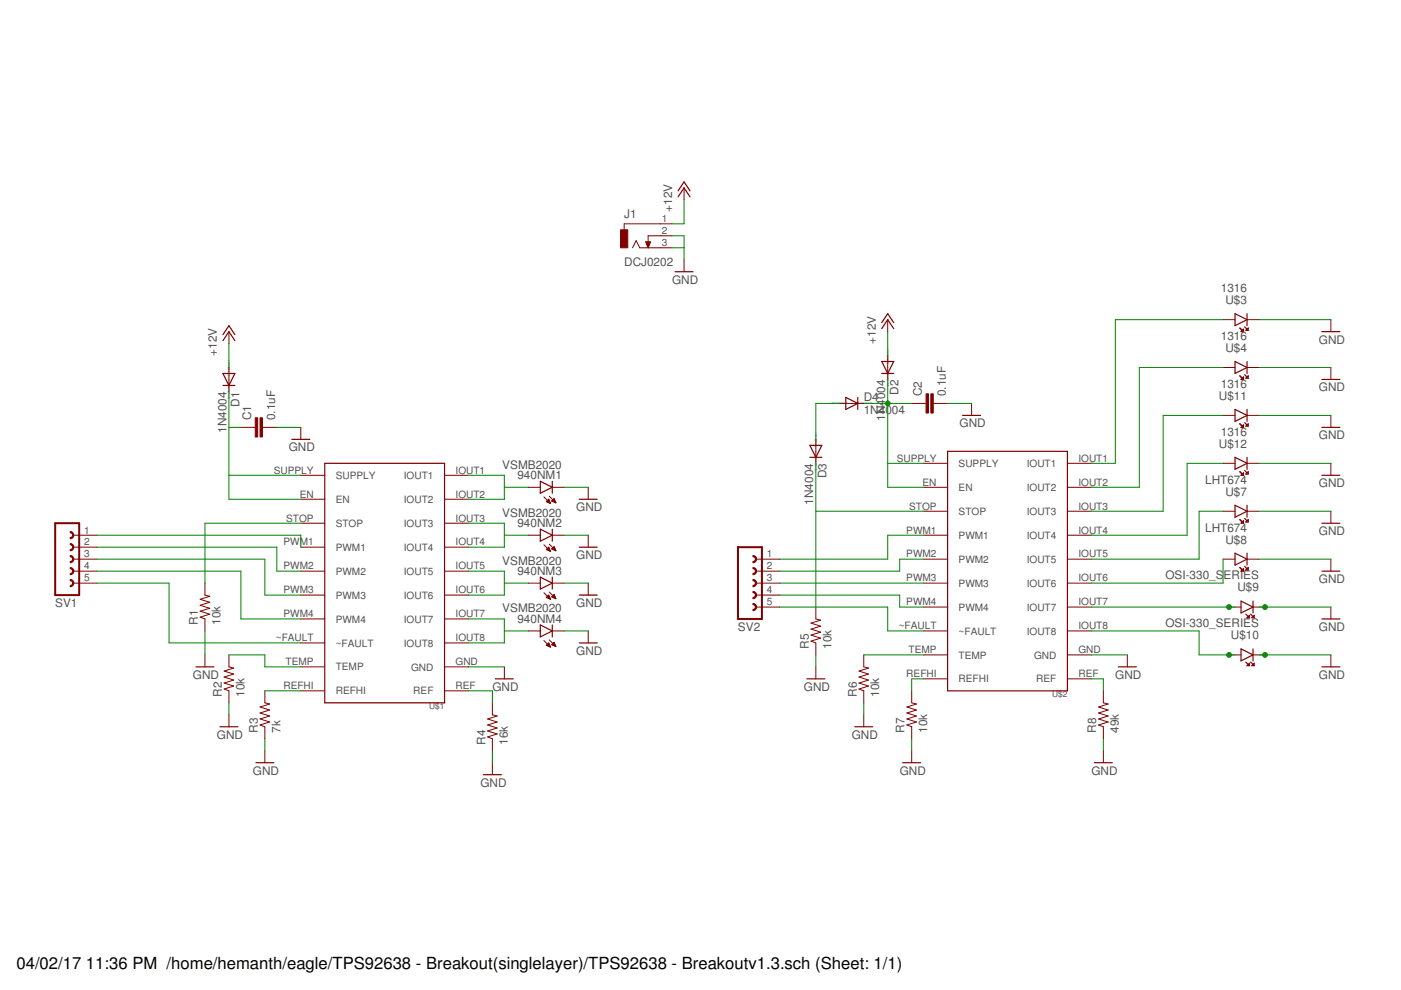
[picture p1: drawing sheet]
<?xml version="1.0" encoding="utf-8"?>
<!DOCTYPE eagle SYSTEM "eagle.dtd">
<eagle version="7.7.0">
<drawing>
<settings>
<setting alwaysvectorfont="no"/>
<setting verticaltext="up"/>
</settings>
<grid distance="0.1" unitdist="inch" unit="inch" style="lines" multiple="1" display="no" altdistance="0.01" altunitdist="inch" altunit="inch"/>
<schematic xreflabel="%F%N/%S.%C%R" xrefpart="/%S.%C%R">
<libraries>
<library name="TPS92638-Q1">
<symbols>
<symbol name="TPS92638">
<wire x1="-12.7" y1="22.86" x2="-12.7" y2="-27.94" width="0.254" layer="94"/>
<wire x1="12.7" y1="-27.94" x2="12.7" y2="22.86" width="0.254" layer="94"/>
<pin name="STOP" x="-17.78" y="10.16" length="middle"/>
<pin name="PWM1" x="-17.78" y="5.08" length="middle"/>
<pin name="PWM2" x="-17.78" y="0" length="middle"/>
<pin name="PWM3" x="-17.78" y="-5.08" length="middle"/>
<pin name="PWM4" x="-17.78" y="-10.16" length="middle"/>
<pin name="~FAULT" x="-17.78" y="-15.24" length="middle"/>
<pin name="TEMP" x="-17.78" y="-20.32" length="middle"/>
<pin name="IOUT3" x="17.78" y="10.16" length="middle" rot="R180"/>
<pin name="IOUT4" x="17.78" y="5.08" length="middle" rot="R180"/>
<pin name="IOUT5" x="17.78" y="0" length="middle" rot="R180"/>
<pin name="IOUT6" x="17.78" y="-5.08" length="middle" rot="R180"/>
<pin name="IOUT7" x="17.78" y="-10.16" length="middle" rot="R180"/>
<pin name="IOUT8" x="17.78" y="-15.24" length="middle" rot="R180"/>
<pin name="GND" x="17.78" y="-20.32" length="middle" rot="R180"/>
<pin name="EN" x="-17.78" y="15.24" length="middle"/>
<pin name="IOUT2" x="17.78" y="15.24" length="middle" rot="R180"/>
<wire x1="-12.7" y1="22.86" x2="12.7" y2="22.86" width="0.254" layer="94"/>
<pin name="SUPPLY" x="-17.78" y="20.32" length="middle"/>
<pin name="IOUT1" x="17.78" y="20.32" length="middle" rot="R180"/>
<pin name="REFHI" x="-17.78" y="-25.4" length="middle"/>
<pin name="REF" x="17.78" y="-25.4" length="middle" rot="R180"/>
<wire x1="-12.7" y1="-27.94" x2="12.7" y2="-27.94" width="0.254" layer="94"/>
<text x="12.7" y="-27.94" size="1.27" layer="95" rot="R180">&gt;NAME</text>
</symbol>
</symbols>
<devicesets>
<deviceset name="TPS92638">
<gates>
<gate name="G$1" symbol="TPS92638" x="0" y="0"/>
</gates>
<devices>
<device name="" package="TPS92638">
<connects>
<connect gate="G$1" pin="EN" pad="EN"/>
<connect gate="G$1" pin="GND" pad="GND"/>
<connect gate="G$1" pin="IOUT1" pad="IOUT1"/>
<connect gate="G$1" pin="IOUT2" pad="IOUT2"/>
<connect gate="G$1" pin="IOUT3" pad="IOUT3"/>
<connect gate="G$1" pin="IOUT4" pad="IOUT4"/>
<connect gate="G$1" pin="IOUT5" pad="IOUT5"/>
<connect gate="G$1" pin="IOUT6" pad="IOUT6"/>
<connect gate="G$1" pin="IOUT7" pad="IOUT7"/>
<connect gate="G$1" pin="IOUT8" pad="IOUT8"/>
<connect gate="G$1" pin="PWM1" pad="PWM1"/>
<connect gate="G$1" pin="PWM2" pad="PWM2"/>
<connect gate="G$1" pin="PWM3" pad="PWM3"/>
<connect gate="G$1" pin="PWM4" pad="PWM4"/>
<connect gate="G$1" pin="REF" pad="REF"/>
<connect gate="G$1" pin="REFHI" pad="REFHI"/>
<connect gate="G$1" pin="STOP" pad="STOP"/>
<connect gate="G$1" pin="SUPPLY" pad="SUPPLY"/>
<connect gate="G$1" pin="TEMP" pad="TEMP"/>
<connect gate="G$1" pin="~FAULT" pad="~FAULT"/>
</connects>
<technologies>
<technology name=""/>
</technologies>
</device>
</devices>
</deviceset>
</devicesets>
</library>
<library name="con-jack">
<symbols>
<symbol name="DC-JACK-SWITCH">
<wire x1="5.08" y1="2.54" x2="-2.54" y2="2.54" width="0.1524" layer="94"/>
<wire x1="-2.54" y1="2.54" x2="-2.54" y2="1.27" width="0.1524" layer="94"/>
<wire x1="5.08" y1="0" x2="2.54" y2="0" width="0.1524" layer="94"/>
<wire x1="2.54" y1="0" x2="2.54" y2="-2.54" width="0.1524" layer="94"/>
<wire x1="5.08" y1="-2.54" x2="2.54" y2="-2.54" width="0.1524" layer="94"/>
<wire x1="2.54" y1="-2.54" x2="0.762" y2="-2.54" width="0.1524" layer="94"/>
<wire x1="0.762" y1="-2.54" x2="0" y2="-1.016" width="0.1524" layer="94"/>
<wire x1="0" y1="-1.016" x2="-0.762" y2="-2.54" width="0.1524" layer="94"/>
<text x="-2.54" y="3.81" size="1.778" layer="95">&gt;NAME</text>
<text x="-2.54" y="-6.35" size="1.778" layer="96">&gt;VALUE</text>
<rectangle x1="-3.302" y1="-2.54" x2="-1.778" y2="1.27" layer="94"/>
<pin name="1" x="7.62" y="2.54" visible="pad" length="short" direction="pas" rot="R180"/>
<pin name="2" x="7.62" y="0" visible="pad" length="short" direction="pas" rot="R180"/>
<pin name="3" x="7.62" y="-2.54" visible="pad" length="short" direction="pas" rot="R180"/>
<polygon width="0.1524" layer="94">
<vertex x="2.54" y="-2.54"/>
<vertex x="2.032" y="-1.27"/>
<vertex x="3.048" y="-1.27"/>
</polygon>
</symbol>
</symbols>
<devicesets>
<deviceset name="DCJ0202" prefix="J">
<gates>
<gate name="G$1" symbol="DC-JACK-SWITCH" x="0" y="0"/>
</gates>
<devices>
<device name="" package="DCJ0202">
<connects>
<connect gate="G$1" pin="1" pad="1"/>
<connect gate="G$1" pin="2" pad="2"/>
<connect gate="G$1" pin="3" pad="3"/>
</connects>
<technologies>
<technology name="">
<attribute name="MF" value="" constant="no"/>
<attribute name="MPN" value="" constant="no"/>
<attribute name="OC_FARNELL" value="unknown" constant="no"/>
<attribute name="OC_NEWARK" value="unknown" constant="no"/>
</technology>
</technologies>
</device>
</devices>
</deviceset>
</devicesets>
</library>
<library name="supply1">
<symbols>
<symbol name="GND">
<wire x1="-1.905" y1="0" x2="1.905" y2="0" width="0.254" layer="94"/>
<text x="-2.54" y="-2.54" size="1.778" layer="96">&gt;VALUE</text>
<pin name="GND" x="0" y="2.54" visible="off" length="short" direction="sup" rot="R270"/>
</symbol>
<symbol name="+12V">
<wire x1="1.27" y1="-1.905" x2="0" y2="0" width="0.254" layer="94"/>
<wire x1="0" y1="0" x2="-1.27" y2="-1.905" width="0.254" layer="94"/>
<wire x1="1.27" y1="-0.635" x2="0" y2="1.27" width="0.254" layer="94"/>
<wire x1="0" y1="1.27" x2="-1.27" y2="-0.635" width="0.254" layer="94"/>
<text x="-2.54" y="-5.08" size="1.778" layer="96" rot="R90">&gt;VALUE</text>
<pin name="+12V" x="0" y="-2.54" visible="off" length="short" direction="sup" rot="R90"/>
</symbol>
</symbols>
<devicesets>
<deviceset name="GND" prefix="GND">
<gates>
<gate name="1" symbol="GND" x="0" y="0"/>
</gates>
<devices>
<device name="">
<technologies>
<technology name=""/>
</technologies>
</device>
</devices>
</deviceset>
<deviceset name="+12V" prefix="P+">
<gates>
<gate name="1" symbol="+12V" x="0" y="0"/>
</gates>
<devices>
<device name="">
<technologies>
<technology name=""/>
</technologies>
</device>
</devices>
</deviceset>
</devicesets>
</library>
<library name="VS">
<symbols>
<symbol name="VSMB2020">
<wire x1="1.27" y1="0" x2="0" y2="-2.54" width="0.254" layer="94"/>
<wire x1="0" y1="-2.54" x2="-1.27" y2="0" width="0.254" layer="94"/>
<wire x1="1.27" y1="-2.54" x2="0" y2="-2.54" width="0.254" layer="94"/>
<wire x1="0" y1="-2.54" x2="-1.27" y2="-2.54" width="0.254" layer="94"/>
<wire x1="1.27" y1="0" x2="0" y2="0" width="0.254" layer="94"/>
<wire x1="0" y1="0" x2="-1.27" y2="0" width="0.254" layer="94"/>
<wire x1="-2.032" y1="-0.762" x2="-3.429" y2="-2.159" width="0.1524" layer="94"/>
<wire x1="-1.905" y1="-1.905" x2="-3.302" y2="-3.302" width="0.1524" layer="94"/>
<text x="3.556" y="-4.572" size="1.778" layer="95" rot="R90">&gt;NAME</text>
<text x="5.715" y="-4.572" size="1.778" layer="96" rot="R90">&gt;VALUE</text>
<pin name="C" x="0" y="-5.08" visible="off" length="short" direction="pas" rot="R90"/>
<pin name="A" x="0" y="2.54" visible="off" length="short" direction="pas" rot="R270"/>
<polygon width="0.1524" layer="94">
<vertex x="-3.429" y="-2.159"/>
<vertex x="-3.048" y="-1.27"/>
<vertex x="-2.54" y="-1.778"/>
</polygon>
<polygon width="0.1524" layer="94">
<vertex x="-3.302" y="-3.302"/>
<vertex x="-2.921" y="-2.413"/>
<vertex x="-2.413" y="-2.921"/>
</polygon>
</symbol>
</symbols>
<devicesets>
<deviceset name="VSMB2020" prefix="940NM">
<gates>
<gate name="G$1" symbol="VSMB2020" x="0" y="0"/>
</gates>
<devices>
<device name="" package="GULLWING-2.3MM">
<connects>
<connect gate="G$1" pin="A" pad="P$1"/>
<connect gate="G$1" pin="C" pad="P$2"/>
</connects>
<technologies>
<technology name=""/>
</technologies>
</device>
</devices>
</deviceset>
</devicesets>
</library>
<library name="diode">
<symbols>
<symbol name="D">
<wire x1="-1.27" y1="-1.27" x2="1.27" y2="0" width="0.254" layer="94"/>
<wire x1="1.27" y1="0" x2="-1.27" y2="1.27" width="0.254" layer="94"/>
<wire x1="1.27" y1="1.27" x2="1.27" y2="0" width="0.254" layer="94"/>
<wire x1="-1.27" y1="1.27" x2="-1.27" y2="-1.27" width="0.254" layer="94"/>
<wire x1="1.27" y1="0" x2="1.27" y2="-1.27" width="0.254" layer="94"/>
<text x="2.54" y="0.4826" size="1.778" layer="95">&gt;NAME</text>
<text x="2.54" y="-2.3114" size="1.778" layer="96">&gt;VALUE</text>
<pin name="A" x="-2.54" y="0" visible="off" length="short" direction="pas"/>
<pin name="C" x="2.54" y="0" visible="off" length="short" direction="pas" rot="R180"/>
<text x="-2.54" y="0" size="0.4064" layer="99" align="center">SpiceOrder 1</text>
<text x="2.54" y="0" size="0.4064" layer="99" align="center">SpiceOrder 2</text>
</symbol>
</symbols>
<devicesets>
<deviceset name="1N4148" prefix="D">
<gates>
<gate name="G$1" symbol="D" x="0" y="0"/>
</gates>
<devices>
<device name="DO35-10" package="DO35-10">
<connects>
<connect gate="G$1" pin="A" pad="A"/>
<connect gate="G$1" pin="C" pad="C"/>
</connects>
<technologies>
<technology name=""/>
</technologies>
</device>
<device name="DO35-7" package="DO35-7">
<connects>
<connect gate="G$1" pin="A" pad="A"/>
<connect gate="G$1" pin="C" pad="C"/>
</connects>
<technologies>
<technology name=""/>
</technologies>
</device>
</devices>
</deviceset>
</devicesets>
</library>
<library name="1316">
<symbols>
<symbol name="1316">
<pin name="ANODE" x="0" y="5.08" visible="off" length="short" direction="pas" rot="R270"/>
<pin name="CATHODE" x="0" y="-2.54" visible="off" length="short" direction="pas" rot="R90"/>
<wire x1="-1.27" y1="2.54" x2="1.27" y2="2.54" width="0.254" layer="94"/>
<wire x1="1.27" y1="2.54" x2="0" y2="0" width="0.254" layer="94"/>
<wire x1="0" y1="0" x2="-1.27" y2="2.54" width="0.254" layer="94"/>
<wire x1="-1.27" y1="0" x2="1.27" y2="0" width="0.254" layer="94"/>
<wire x1="-2.286" y1="1.016" x2="-1.778" y2="1.524" width="0.254" layer="94"/>
<wire x1="-2.286" y1="1.016" x2="-2.54" y2="1.27" width="0.254" layer="94"/>
<wire x1="-2.286" y1="1.016" x2="-2.032" y2="0.762" width="0.254" layer="94"/>
<wire x1="-2.032" y1="0.762" x2="-2.54" y2="0.762" width="0.254" layer="94"/>
<wire x1="-2.54" y1="1.27" x2="-2.54" y2="0.762" width="0.254" layer="94"/>
<wire x1="-2.032" y1="0" x2="-1.524" y2="0.508" width="0.254" layer="94"/>
<wire x1="-2.032" y1="0.762" x2="-2.54" y2="0.762" width="0.254" layer="94"/>
<wire x1="-1.778" y1="-0.254" x2="-2.286" y2="-0.254" width="0.254" layer="94"/>
<wire x1="-2.286" y1="1.016" x2="-1.778" y2="1.524" width="0.254" layer="94"/>
<wire x1="-2.032" y1="0" x2="-2.286" y2="0.254" width="0.254" layer="94"/>
<wire x1="-2.032" y1="0" x2="-1.778" y2="-0.254" width="0.254" layer="94"/>
<wire x1="-2.286" y1="0.254" x2="-2.286" y2="-0.254" width="0.254" layer="94"/>
<text x="5.08" y="0" size="1.778" layer="95" rot="R90">&gt;NAME</text>
<text x="7.62" y="0" size="1.778" layer="96" rot="R90">&gt;VALUE</text>
</symbol>
</symbols>
<devicesets>
<deviceset name="1316">
<gates>
<gate name="G$1" symbol="1316" x="0" y="0"/>
</gates>
<devices>
<device name="" package="1316">
<connects>
<connect gate="G$1" pin="ANODE" pad="ANODE"/>
<connect gate="G$1" pin="CATHODE" pad="CATHODE"/>
</connects>
<technologies>
<technology name=""/>
</technologies>
</device>
</devices>
</deviceset>
</devicesets>
</library>
<library name="LHT674">
<symbols>
<symbol name="LHT674">
<pin name="ANODE" x="0" y="7.62" visible="off" length="short" direction="pas" rot="R270"/>
<pin name="CATHODE" x="0" y="0" visible="off" length="short" direction="pas" rot="R90"/>
<wire x1="-1.27" y1="5.08" x2="1.27" y2="5.08" width="0.254" layer="94"/>
<wire x1="1.27" y1="5.08" x2="0" y2="2.54" width="0.254" layer="94"/>
<wire x1="0" y1="2.54" x2="-1.27" y2="5.08" width="0.254" layer="94"/>
<wire x1="-1.27" y1="2.54" x2="1.27" y2="2.54" width="0.254" layer="94"/>
<wire x1="-2.286" y1="3.556" x2="-1.778" y2="4.064" width="0.254" layer="94"/>
<wire x1="-2.286" y1="3.556" x2="-2.54" y2="3.81" width="0.254" layer="94"/>
<wire x1="-2.286" y1="3.556" x2="-2.032" y2="3.302" width="0.254" layer="94"/>
<wire x1="-2.032" y1="3.302" x2="-2.54" y2="3.302" width="0.254" layer="94"/>
<wire x1="-2.54" y1="3.81" x2="-2.54" y2="3.302" width="0.254" layer="94"/>
<wire x1="-2.032" y1="2.54" x2="-1.524" y2="3.048" width="0.254" layer="94"/>
<wire x1="-2.032" y1="3.302" x2="-2.54" y2="3.302" width="0.254" layer="94"/>
<wire x1="-1.778" y1="2.286" x2="-2.286" y2="2.286" width="0.254" layer="94"/>
<wire x1="-2.286" y1="3.556" x2="-1.778" y2="4.064" width="0.254" layer="94"/>
<wire x1="-2.032" y1="2.54" x2="-2.286" y2="2.794" width="0.254" layer="94"/>
<wire x1="-2.032" y1="2.54" x2="-1.778" y2="2.286" width="0.254" layer="94"/>
<wire x1="-2.286" y1="2.794" x2="-2.286" y2="2.286" width="0.254" layer="94"/>
<text x="5.08" y="2.54" size="1.778" layer="95" rot="R90">&gt;NAME</text>
<text x="7.62" y="2.54" size="1.778" layer="96" rot="R90">&gt;VALUE</text>
</symbol>
</symbols>
<devicesets>
<deviceset name="LHT674">
<gates>
<gate name="G$1" symbol="LHT674" x="0" y="2.54"/>
</gates>
<devices>
<device name="" package="LHT674">
<connects>
<connect gate="G$1" pin="ANODE" pad="ANODE"/>
<connect gate="G$1" pin="CATHODE" pad="CATHODE"/>
</connects>
<technologies>
<technology name=""/>
</technologies>
</device>
</devices>
</deviceset>
</devicesets>
</library>
<library name="OSI-330_series">
<symbols>
<symbol name="OSI-330_SERIES">
<wire x1="-1.27" y1="1.27" x2="1.27" y2="1.27" width="0.254" layer="94"/>
<wire x1="1.27" y1="1.27" x2="0" y2="-1.27" width="0.254" layer="94"/>
<wire x1="0" y1="-1.27" x2="-1.27" y2="1.27" width="0.254" layer="94"/>
<wire x1="-1.27" y1="-1.27" x2="1.27" y2="-1.27" width="0.254" layer="94"/>
<pin name="P$1" x="0" y="-3.81" visible="off" length="short" direction="pas" rot="R90"/>
<pin name="ANODE" x="0" y="3.81" visible="off" length="short" direction="pas" rot="R270"/>
<wire x1="-2.032" y1="-0.254" x2="-1.778" y2="-0.508" width="0.254" layer="94"/>
<wire x1="-1.778" y1="-0.508" x2="-2.286" y2="-0.508" width="0.254" layer="94"/>
<wire x1="-2.286" y1="-0.508" x2="-2.286" y2="0" width="0.254" layer="94"/>
<wire x1="-2.286" y1="0" x2="-2.032" y2="-0.254" width="0.254" layer="94"/>
<wire x1="-2.032" y1="-0.254" x2="-1.524" y2="0.254" width="0.254" layer="94"/>
<wire x1="-1.524" y1="-0.762" x2="-2.032" y2="-1.27" width="0.254" layer="94"/>
<wire x1="-2.032" y1="-1.27" x2="-2.286" y2="-1.016" width="0.254" layer="94"/>
<wire x1="-2.286" y1="-1.016" x2="-2.286" y2="-1.524" width="0.254" layer="94"/>
<wire x1="-2.286" y1="-1.524" x2="-1.778" y2="-1.524" width="0.254" layer="94"/>
<wire x1="-1.778" y1="-1.524" x2="-2.032" y2="-1.27" width="0.254" layer="94"/>
<text x="5.08" y="-2.54" size="1.778" layer="95" rot="R90">&gt;NAME</text>
<text x="7.62" y="-2.54" size="1.778" layer="95" rot="R90">&gt;VALUE</text>
</symbol>
</symbols>
<devicesets>
<deviceset name="OSI-330_SERIES">
<gates>
<gate name="G$1" symbol="OSI-330_SERIES" x="0" y="2.54"/>
</gates>
<devices>
<device name="" package="OSI-330_SERIES">
<connects>
<connect gate="G$1" pin="ANODE" pad="ANODE"/>
<connect gate="G$1" pin="P$1" pad="CATHODE"/>
</connects>
<technologies>
<technology name=""/>
</technologies>
</device>
</devices>
</deviceset>
</devicesets>
</library>
<library name="con-lsta">
<symbols>
<symbol name="FE05-1">
<wire x1="3.81" y1="-7.62" x2="-1.27" y2="-7.62" width="0.4064" layer="94"/>
<wire x1="1.905" y1="0.635" x2="1.905" y2="-0.635" width="0.254" layer="94" curve="-180" cap="flat"/>
<wire x1="1.905" y1="-1.905" x2="1.905" y2="-3.175" width="0.254" layer="94" curve="-180" cap="flat"/>
<wire x1="1.905" y1="-4.445" x2="1.905" y2="-5.715" width="0.254" layer="94" curve="-180" cap="flat"/>
<wire x1="-1.27" y1="7.62" x2="-1.27" y2="-7.62" width="0.4064" layer="94"/>
<wire x1="3.81" y1="-7.62" x2="3.81" y2="7.62" width="0.4064" layer="94"/>
<wire x1="-1.27" y1="7.62" x2="3.81" y2="7.62" width="0.4064" layer="94"/>
<wire x1="1.905" y1="5.715" x2="1.905" y2="4.445" width="0.254" layer="94" curve="-180" cap="flat"/>
<wire x1="1.905" y1="3.175" x2="1.905" y2="1.905" width="0.254" layer="94" curve="-180" cap="flat"/>
<text x="-1.27" y="-10.16" size="1.778" layer="96">&gt;VALUE</text>
<text x="-1.27" y="8.382" size="1.778" layer="95">&gt;NAME</text>
<pin name="1" x="7.62" y="-5.08" visible="pad" length="middle" direction="pas" swaplevel="1" rot="R180"/>
<pin name="2" x="7.62" y="-2.54" visible="pad" length="middle" direction="pas" swaplevel="1" rot="R180"/>
<pin name="3" x="7.62" y="0" visible="pad" length="middle" direction="pas" swaplevel="1" rot="R180"/>
<pin name="4" x="7.62" y="2.54" visible="pad" length="middle" direction="pas" swaplevel="1" rot="R180"/>
<pin name="5" x="7.62" y="5.08" visible="pad" length="middle" direction="pas" swaplevel="1" rot="R180"/>
</symbol>
</symbols>
<devicesets>
<deviceset name="FE05-1" prefix="SV" uservalue="yes">
<gates>
<gate name="G$1" symbol="FE05-1" x="0" y="0"/>
</gates>
<devices>
<device name="" package="FE05-1">
<connects>
<connect gate="G$1" pin="1" pad="1"/>
<connect gate="G$1" pin="2" pad="2"/>
<connect gate="G$1" pin="3" pad="3"/>
<connect gate="G$1" pin="4" pad="4"/>
<connect gate="G$1" pin="5" pad="5"/>
</connects>
<technologies>
<technology name="">
<attribute name="MF" value="" constant="no"/>
<attribute name="MPN" value="" constant="no"/>
<attribute name="OC_FARNELL" value="unknown" constant="no"/>
<attribute name="OC_NEWARK" value="unknown" constant="no"/>
</technology>
</technologies>
</device>
</devices>
</deviceset>
</devicesets>
</library>
<library name="CAP(80mil)">
<symbols>
<symbol name="CAP">
<wire x1="0" y1="2.54" x2="0" y2="2.032" width="0.1524" layer="94"/>
<wire x1="0" y1="0" x2="0" y2="0.508" width="0.1524" layer="94"/>
<text x="1.524" y="2.921" size="1.778" layer="95">&gt;NAME</text>
<text x="1.524" y="-2.159" size="1.778" layer="96">&gt;VALUE</text>
<rectangle x1="-2.032" y1="0.508" x2="2.032" y2="1.016" layer="94"/>
<rectangle x1="-2.032" y1="1.524" x2="2.032" y2="2.032" layer="94"/>
<pin name="1" x="0" y="5.08" visible="off" length="short" direction="pas" swaplevel="1" rot="R270"/>
<pin name="2" x="0" y="-2.54" visible="off" length="short" direction="pas" swaplevel="1" rot="R90"/>
</symbol>
</symbols>
<devicesets>
<deviceset name="CAP">
<gates>
<gate name="G$1" symbol="CAP" x="0" y="-2.54"/>
</gates>
<devices>
<device name="" package="CAP">
<connects>
<connect gate="G$1" pin="1" pad="1"/>
<connect gate="G$1" pin="2" pad="2"/>
</connects>
<technologies>
<technology name=""/>
</technologies>
</device>
</devices>
</deviceset>
</devicesets>
</library>
<library name="LED(80mil)">
<symbols>
<symbol name="LED">
<wire x1="-2.54" y1="0" x2="-2.159" y2="1.016" width="0.2032" layer="94"/>
<wire x1="-2.159" y1="1.016" x2="-1.524" y2="-1.016" width="0.2032" layer="94"/>
<wire x1="-1.524" y1="-1.016" x2="-0.889" y2="1.016" width="0.2032" layer="94"/>
<wire x1="-0.889" y1="1.016" x2="-0.254" y2="-1.016" width="0.2032" layer="94"/>
<wire x1="-0.254" y1="-1.016" x2="0.381" y2="1.016" width="0.2032" layer="94"/>
<wire x1="0.381" y1="1.016" x2="1.016" y2="-1.016" width="0.2032" layer="94"/>
<wire x1="1.016" y1="-1.016" x2="1.651" y2="1.016" width="0.2032" layer="94"/>
<wire x1="1.651" y1="1.016" x2="2.286" y2="-1.016" width="0.2032" layer="94"/>
<wire x1="2.286" y1="-1.016" x2="2.54" y2="0" width="0.2032" layer="94"/>
<text x="-3.81" y="1.4986" size="1.778" layer="95">&gt;NAME</text>
<text x="-3.81" y="-3.302" size="1.778" layer="96">&gt;VALUE</text>
<pin name="2" x="5.08" y="0" visible="off" length="short" direction="pas" swaplevel="1" rot="R180"/>
<pin name="1" x="-5.08" y="0" visible="off" length="short" direction="pas" swaplevel="1"/>
</symbol>
</symbols>
<devicesets>
<deviceset name="LED">
<gates>
<gate name="G$1" symbol="LED" x="-2.54" y="0"/>
</gates>
<devices>
<device name="" package="LED">
<connects>
<connect gate="G$1" pin="1" pad="1"/>
<connect gate="G$1" pin="2" pad="2"/>
</connects>
<technologies>
<technology name=""/>
</technologies>
</device>
</devices>
</deviceset>
</devicesets>
</library>
</libraries>
<attributes>
</attributes>
<variantdefs>
</variantdefs>
<classes>
<class number="0" name="default" width="0" drill="0">
</class>
</classes>
<parts>
<part name="U$1" library="TPS92638-Q1" deviceset="TPS92638" device=""/>
<part name="U$2" library="TPS92638-Q1" deviceset="TPS92638" device=""/>
<part name="J1" library="con-jack" deviceset="DCJ0202" device=""/>
<part name="GND1" library="supply1" deviceset="GND" device=""/>
<part name="GND2" library="supply1" deviceset="GND" device=""/>
<part name="GND3" library="supply1" deviceset="GND" device=""/>
<part name="P+1" library="supply1" deviceset="+12V" device=""/>
<part name="P+2" library="supply1" deviceset="+12V" device=""/>
<part name="P+3" library="supply1" deviceset="+12V" device=""/>
<part name="GND4" library="supply1" deviceset="GND" device=""/>
<part name="GND5" library="supply1" deviceset="GND" device=""/>
<part name="940NM1" library="VS" deviceset="VSMB2020" device=""/>
<part name="GND6" library="supply1" deviceset="GND" device=""/>
<part name="GND7" library="supply1" deviceset="GND" device=""/>
<part name="GND8" library="supply1" deviceset="GND" device=""/>
<part name="GND9" library="supply1" deviceset="GND" device=""/>
<part name="GND10" library="supply1" deviceset="GND" device=""/>
<part name="GND11" library="supply1" deviceset="GND" device=""/>
<part name="GND12" library="supply1" deviceset="GND" device=""/>
<part name="GND13" library="supply1" deviceset="GND" device=""/>
<part name="940NM2" library="VS" deviceset="VSMB2020" device=""/>
<part name="940NM3" library="VS" deviceset="VSMB2020" device=""/>
<part name="940NM4" library="VS" deviceset="VSMB2020" device=""/>
<part name="GND14" library="supply1" deviceset="GND" device=""/>
<part name="GND15" library="supply1" deviceset="GND" device=""/>
<part name="GND16" library="supply1" deviceset="GND" device=""/>
<part name="GND17" library="supply1" deviceset="GND" device=""/>
<part name="U$3" library="1316" deviceset="1316" device=""/>
<part name="U$4" library="1316" deviceset="1316" device=""/>
<part name="U$7" library="LHT674" deviceset="LHT674" device=""/>
<part name="U$8" library="LHT674" deviceset="LHT674" device=""/>
<part name="U$9" library="OSI-330_series" deviceset="OSI-330_SERIES" device=""/>
<part name="U$10" library="OSI-330_series" deviceset="OSI-330_SERIES" device=""/>
<part name="GND18" library="supply1" deviceset="GND" device=""/>
<part name="GND19" library="supply1" deviceset="GND" device=""/>
<part name="GND20" library="supply1" deviceset="GND" device=""/>
<part name="GND21" library="supply1" deviceset="GND" device=""/>
<part name="GND22" library="supply1" deviceset="GND" device=""/>
<part name="GND23" library="supply1" deviceset="GND" device=""/>
<part name="GND24" library="supply1" deviceset="GND" device=""/>
<part name="GND25" library="supply1" deviceset="GND" device=""/>
<part name="SV1" library="con-lsta" deviceset="FE05-1" device=""/>
<part name="SV2" library="con-lsta" deviceset="FE05-1" device=""/>
<part name="C1" library="CAP(80mil)" deviceset="CAP" device="" value="0.1uF"/>
<part name="C2" library="CAP(80mil)" deviceset="CAP" device="" value="0.1uF"/>
<part name="R1" library="LED(80mil)" deviceset="LED" device="" value="10k"/>
<part name="R2" library="LED(80mil)" deviceset="LED" device="" value="10k"/>
<part name="R3" library="LED(80mil)" deviceset="LED" device="" value="7k"/>
<part name="R4" library="LED(80mil)" deviceset="LED" device="" value="16k"/>
<part name="R5" library="LED(80mil)" deviceset="LED" device="" value="10k"/>
<part name="R6" library="LED(80mil)" deviceset="LED" device="" value="10k"/>
<part name="R7" library="LED(80mil)" deviceset="LED" device="" value="10k"/>
<part name="R8" library="LED(80mil)" deviceset="LED" device="" value="49k"/>
<part name="D1" library="diode" deviceset="1N4148" device="DO35-7" value="1N4004"/>
<part name="D2" library="diode" deviceset="1N4148" device="DO35-7" value="1N4004"/>
<part name="D3" library="diode" deviceset="1N4148" device="DO35-7" value="1N4004"/>
<part name="D4" library="diode" deviceset="1N4148" device="DO35-7" value="1N4004"/>
<part name="U$11" library="1316" deviceset="1316" device=""/>
<part name="U$12" library="1316" deviceset="1316" device=""/>
</parts>
<sheets>
<sheet>
<plain>
</plain>
<instances>
<instance part="U$1" gate="G$1" x="50.8" y="35.56"/>
<instance part="U$2" gate="G$1" x="182.88" y="38.1"/>
<instance part="J1" gate="G$1" x="104.14" y="106.68"/>
<instance part="GND1" gate="1" x="114.3" y="99.06"/>
<instance part="GND2" gate="1" x="76.2" y="12.7"/>
<instance part="GND3" gate="1" x="208.28" y="15.24"/>
<instance part="P+1" gate="1" x="114.3" y="116.84"/>
<instance part="P+2" gate="1" x="17.78" y="86.36"/>
<instance part="P+3" gate="1" x="157.48" y="88.9"/>
<instance part="GND4" gate="1" x="33.02" y="63.5"/>
<instance part="GND5" gate="1" x="175.26" y="68.58"/>
<instance part="940NM1" gate="G$1" x="83.82" y="53.34" rot="R90"/>
<instance part="GND6" gate="1" x="17.78" y="2.54"/>
<instance part="GND7" gate="1" x="25.4" y="-5.08"/>
<instance part="GND8" gate="1" x="73.66" y="-7.62"/>
<instance part="GND9" gate="1" x="12.7" y="15.24"/>
<instance part="GND10" gate="1" x="142.24" y="12.7"/>
<instance part="GND11" gate="1" x="152.4" y="2.54"/>
<instance part="GND12" gate="1" x="162.56" y="-5.08"/>
<instance part="GND13" gate="1" x="203.2" y="-5.08"/>
<instance part="940NM2" gate="G$1" x="83.82" y="43.18" rot="R90"/>
<instance part="940NM3" gate="G$1" x="83.82" y="33.02" rot="R90"/>
<instance part="940NM4" gate="G$1" x="83.82" y="22.86" rot="R90"/>
<instance part="GND14" gate="1" x="93.98" y="50.8"/>
<instance part="GND15" gate="1" x="93.98" y="40.64"/>
<instance part="GND16" gate="1" x="93.98" y="30.48"/>
<instance part="GND17" gate="1" x="93.98" y="20.32"/>
<instance part="U$3" gate="G$1" x="233.68" y="88.9" rot="R90"/>
<instance part="U$4" gate="G$1" x="233.68" y="78.74" rot="R90"/>
<instance part="U$7" gate="G$1" x="236.22" y="48.26" rot="R90"/>
<instance part="U$8" gate="G$1" x="236.22" y="38.1" rot="R90"/>
<instance part="U$9" gate="G$1" x="233.68" y="27.94" rot="R90"/>
<instance part="U$10" gate="G$1" x="233.68" y="17.78" rot="R90"/>
<instance part="GND18" gate="1" x="251.46" y="86.36"/>
<instance part="GND19" gate="1" x="251.46" y="76.2"/>
<instance part="GND20" gate="1" x="251.46" y="66.04"/>
<instance part="GND21" gate="1" x="251.46" y="55.88"/>
<instance part="GND22" gate="1" x="251.46" y="45.72"/>
<instance part="GND23" gate="1" x="251.46" y="35.56"/>
<instance part="GND24" gate="1" x="251.46" y="15.24"/>
<instance part="GND25" gate="1" x="251.46" y="25.4"/>
<instance part="SV1" gate="G$1" x="-17.78" y="38.1" rot="MR180"/>
<instance part="SV2" gate="G$1" x="127" y="33.02" rot="MR180"/>
<instance part="C1" gate="G$1" x="25.4" y="66.04" rot="R90"/>
<instance part="C2" gate="G$1" x="167.64" y="71.12" rot="R90"/>
<instance part="R1" gate="G$1" x="12.7" y="27.94" rot="R90"/>
<instance part="R2" gate="G$1" x="17.78" y="12.7" rot="R90"/>
<instance part="R3" gate="G$1" x="25.4" y="5.08" rot="R90"/>
<instance part="R4" gate="G$1" x="73.66" y="2.54" rot="R90"/>
<instance part="R5" gate="G$1" x="142.24" y="22.86" rot="R90"/>
<instance part="R6" gate="G$1" x="152.4" y="12.7" rot="R90"/>
<instance part="R7" gate="G$1" x="162.56" y="5.08" rot="R90"/>
<instance part="R8" gate="G$1" x="203.2" y="5.08" rot="R90"/>
<instance part="D1" gate="G$1" x="17.78" y="76.2" rot="R270"/>
<instance part="D2" gate="G$1" x="157.48" y="78.74" rot="R270"/>
<instance part="D3" gate="G$1" x="142.24" y="60.96" rot="R270"/>
<instance part="D4" gate="G$1" x="149.86" y="71.12"/>
<instance part="U$11" gate="G$1" x="233.68" y="68.58" rot="R90"/>
<instance part="U$12" gate="G$1" x="233.68" y="58.42" rot="R90"/>
</instances>
<busses>
</busses>
<nets>
<net name="GND" class="0">
<segment>
<pinref part="J1" gate="G$1" pin="2"/>
<wire x1="111.76" y1="106.68" x2="114.3" y2="106.68" width="0.1524" layer="91"/>
<pinref part="GND1" gate="1" pin="GND"/>
<wire x1="114.3" y1="106.68" x2="114.3" y2="104.14" width="0.1524" layer="91"/>
<pinref part="J1" gate="G$1" pin="3"/>
<wire x1="114.3" y1="104.14" x2="114.3" y2="101.6" width="0.1524" layer="91"/>
<wire x1="111.76" y1="104.14" x2="114.3" y2="104.14" width="0.1524" layer="91"/>
</segment>
<segment>
<pinref part="U$1" gate="G$1" pin="GND"/>
<pinref part="GND2" gate="1" pin="GND"/>
<wire x1="68.58" y1="15.24" x2="76.2" y2="15.24" width="0.1524" layer="91"/>
</segment>
<segment>
<pinref part="U$2" gate="G$1" pin="GND"/>
<pinref part="GND3" gate="1" pin="GND"/>
<wire x1="200.66" y1="17.78" x2="208.28" y2="17.78" width="0.1524" layer="91"/>
</segment>
<segment>
<pinref part="GND4" gate="1" pin="GND"/>
<wire x1="27.94" y1="66.04" x2="33.02" y2="66.04" width="0.1524" layer="91"/>
<pinref part="C1" gate="G$1" pin="2"/>
</segment>
<segment>
<pinref part="GND5" gate="1" pin="GND"/>
<wire x1="170.18" y1="71.12" x2="175.26" y2="71.12" width="0.1524" layer="91"/>
<pinref part="C2" gate="G$1" pin="2"/>
</segment>
<segment>
<pinref part="GND8" gate="1" pin="GND"/>
<wire x1="73.66" y1="-5.08" x2="73.66" y2="-2.54" width="0.1524" layer="91"/>
<pinref part="R4" gate="G$1" pin="1"/>
</segment>
<segment>
<pinref part="GND7" gate="1" pin="GND"/>
<wire x1="25.4" y1="0" x2="25.4" y2="-2.54" width="0.1524" layer="91"/>
<pinref part="R3" gate="G$1" pin="1"/>
</segment>
<segment>
<pinref part="GND6" gate="1" pin="GND"/>
<wire x1="17.78" y1="7.62" x2="17.78" y2="5.08" width="0.1524" layer="91"/>
<pinref part="R2" gate="G$1" pin="1"/>
</segment>
<segment>
<pinref part="GND11" gate="1" pin="GND"/>
<wire x1="152.4" y1="7.62" x2="152.4" y2="5.08" width="0.1524" layer="91"/>
<pinref part="R6" gate="G$1" pin="1"/>
</segment>
<segment>
<pinref part="GND12" gate="1" pin="GND"/>
<wire x1="162.56" y1="0" x2="162.56" y2="-2.54" width="0.1524" layer="91"/>
<pinref part="R7" gate="G$1" pin="1"/>
</segment>
<segment>
<pinref part="GND13" gate="1" pin="GND"/>
<wire x1="203.2" y1="0" x2="203.2" y2="-2.54" width="0.1524" layer="91"/>
<pinref part="R8" gate="G$1" pin="1"/>
</segment>
<segment>
<pinref part="GND9" gate="1" pin="GND"/>
<wire x1="12.7" y1="17.78" x2="12.7" y2="22.86" width="0.1524" layer="91"/>
<pinref part="R1" gate="G$1" pin="1"/>
</segment>
<segment>
<pinref part="GND10" gate="1" pin="GND"/>
<wire x1="142.24" y1="15.24" x2="142.24" y2="17.78" width="0.1524" layer="91"/>
<pinref part="R5" gate="G$1" pin="1"/>
</segment>
<segment>
<pinref part="940NM1" gate="G$1" pin="C"/>
<pinref part="GND14" gate="1" pin="GND"/>
<wire x1="93.98" y1="53.34" x2="88.9" y2="53.34" width="0.1524" layer="91"/>
</segment>
<segment>
<pinref part="940NM2" gate="G$1" pin="C"/>
<pinref part="GND15" gate="1" pin="GND"/>
<wire x1="93.98" y1="43.18" x2="88.9" y2="43.18" width="0.1524" layer="91"/>
</segment>
<segment>
<pinref part="940NM3" gate="G$1" pin="C"/>
<pinref part="GND16" gate="1" pin="GND"/>
<wire x1="93.98" y1="33.02" x2="88.9" y2="33.02" width="0.1524" layer="91"/>
</segment>
<segment>
<pinref part="940NM4" gate="G$1" pin="C"/>
<pinref part="GND17" gate="1" pin="GND"/>
<wire x1="93.98" y1="22.86" x2="88.9" y2="22.86" width="0.1524" layer="91"/>
</segment>
<segment>
<pinref part="U$3" gate="G$1" pin="CATHODE"/>
<pinref part="GND18" gate="1" pin="GND"/>
<wire x1="251.46" y1="88.9" x2="236.22" y2="88.9" width="0.1524" layer="91"/>
</segment>
<segment>
<pinref part="U$4" gate="G$1" pin="CATHODE"/>
<pinref part="GND19" gate="1" pin="GND"/>
<wire x1="251.46" y1="78.74" x2="236.22" y2="78.74" width="0.1524" layer="91"/>
</segment>
<segment>
<pinref part="GND20" gate="1" pin="GND"/>
<wire x1="251.46" y1="68.58" x2="236.22" y2="68.58" width="0.1524" layer="91"/>
<pinref part="U$11" gate="G$1" pin="CATHODE"/>
</segment>
<segment>
<pinref part="GND21" gate="1" pin="GND"/>
<wire x1="251.46" y1="58.42" x2="236.22" y2="58.42" width="0.1524" layer="91"/>
<pinref part="U$12" gate="G$1" pin="CATHODE"/>
</segment>
<segment>
<pinref part="U$7" gate="G$1" pin="CATHODE"/>
<pinref part="GND22" gate="1" pin="GND"/>
<wire x1="251.46" y1="48.26" x2="236.22" y2="48.26" width="0.1524" layer="91"/>
</segment>
<segment>
<pinref part="U$8" gate="G$1" pin="CATHODE"/>
<pinref part="GND23" gate="1" pin="GND"/>
<wire x1="251.46" y1="38.1" x2="236.22" y2="38.1" width="0.1524" layer="91"/>
</segment>
<segment>
<pinref part="GND25" gate="1" pin="GND"/>
<wire x1="236.22" y1="27.94" x2="237.49" y2="27.94" width="0.1524" layer="91"/>
<pinref part="U$9" gate="G$1" pin="P$1"/>
<wire x1="237.49" y1="27.94" x2="251.46" y2="27.94" width="0.1524" layer="91"/>
<junction x="237.49" y="27.94"/>
</segment>
<segment>
<pinref part="GND24" gate="1" pin="GND"/>
<wire x1="236.22" y1="17.78" x2="237.49" y2="17.78" width="0.1524" layer="91"/>
<pinref part="U$10" gate="G$1" pin="P$1"/>
<wire x1="237.49" y1="17.78" x2="251.46" y2="17.78" width="0.1524" layer="91"/>
<junction x="237.49" y="17.78"/>
</segment>
</net>
<net name="+12V" class="0">
<segment>
<pinref part="J1" gate="G$1" pin="1"/>
<wire x1="111.76" y1="109.22" x2="114.3" y2="109.22" width="0.1524" layer="91"/>
<pinref part="P+1" gate="1" pin="+12V"/>
<wire x1="114.3" y1="109.22" x2="114.3" y2="114.3" width="0.1524" layer="91"/>
</segment>
<segment>
<pinref part="P+2" gate="1" pin="+12V"/>
<wire x1="17.78" y1="83.82" x2="17.78" y2="78.74" width="0.1524" layer="91"/>
<pinref part="D1" gate="G$1" pin="A"/>
</segment>
<segment>
<pinref part="P+3" gate="1" pin="+12V"/>
<wire x1="157.48" y1="86.36" x2="157.48" y2="81.28" width="0.1524" layer="91"/>
<pinref part="D2" gate="G$1" pin="A"/>
</segment>
</net>
<net name="N$1" class="0">
<segment>
<pinref part="U$1" gate="G$1" pin="PWM1"/>
<wire x1="-10.16" y1="43.18" x2="33.02" y2="43.18" width="0.1524" layer="91"/>
<wire x1="33.02" y1="43.18" x2="33.02" y2="40.64" width="0.1524" layer="91"/>
<pinref part="SV1" gate="G$1" pin="1"/>
</segment>
</net>
<net name="N$2" class="0">
<segment>
<wire x1="-10.16" y1="40.64" x2="27.94" y2="40.64" width="0.1524" layer="91"/>
<wire x1="27.94" y1="40.64" x2="27.94" y2="35.56" width="0.1524" layer="91"/>
<pinref part="U$1" gate="G$1" pin="PWM2"/>
<wire x1="27.94" y1="35.56" x2="33.02" y2="35.56" width="0.1524" layer="91"/>
<pinref part="SV1" gate="G$1" pin="2"/>
</segment>
</net>
<net name="N$4" class="0">
<segment>
<wire x1="-10.16" y1="35.56" x2="20.32" y2="35.56" width="0.1524" layer="91"/>
<wire x1="20.32" y1="35.56" x2="20.32" y2="25.4" width="0.1524" layer="91"/>
<pinref part="U$1" gate="G$1" pin="PWM4"/>
<wire x1="20.32" y1="25.4" x2="33.02" y2="25.4" width="0.1524" layer="91"/>
<pinref part="SV1" gate="G$1" pin="4"/>
</segment>
</net>
<net name="N$5" class="0">
<segment>
<pinref part="U$1" gate="G$1" pin="STOP"/>
<wire x1="12.7" y1="45.72" x2="33.02" y2="45.72" width="0.1524" layer="91"/>
<wire x1="12.7" y1="45.72" x2="12.7" y2="33.02" width="0.1524" layer="91"/>
<pinref part="R1" gate="G$1" pin="2"/>
</segment>
</net>
<net name="N$6" class="0">
<segment>
<wire x1="134.62" y1="38.1" x2="157.48" y2="38.1" width="0.1524" layer="91"/>
<wire x1="157.48" y1="38.1" x2="157.48" y2="43.18" width="0.1524" layer="91"/>
<pinref part="U$2" gate="G$1" pin="PWM1"/>
<wire x1="157.48" y1="43.18" x2="165.1" y2="43.18" width="0.1524" layer="91"/>
<pinref part="SV2" gate="G$1" pin="1"/>
</segment>
</net>
<net name="N$7" class="0">
<segment>
<wire x1="134.62" y1="35.56" x2="160.02" y2="35.56" width="0.1524" layer="91"/>
<wire x1="160.02" y1="35.56" x2="160.02" y2="38.1" width="0.1524" layer="91"/>
<pinref part="U$2" gate="G$1" pin="PWM2"/>
<wire x1="160.02" y1="38.1" x2="165.1" y2="38.1" width="0.1524" layer="91"/>
<pinref part="SV2" gate="G$1" pin="2"/>
</segment>
</net>
<net name="N$9" class="0">
<segment>
<wire x1="134.62" y1="30.48" x2="160.02" y2="30.48" width="0.1524" layer="91"/>
<wire x1="160.02" y1="30.48" x2="160.02" y2="27.94" width="0.1524" layer="91"/>
<pinref part="U$2" gate="G$1" pin="PWM4"/>
<wire x1="160.02" y1="27.94" x2="165.1" y2="27.94" width="0.1524" layer="91"/>
<pinref part="SV2" gate="G$1" pin="4"/>
</segment>
</net>
<net name="N$10" class="0">
<segment>
<pinref part="U$2" gate="G$1" pin="STOP"/>
<wire x1="142.24" y1="48.26" x2="165.1" y2="48.26" width="0.1524" layer="91"/>
<wire x1="142.24" y1="48.26" x2="142.24" y2="27.94" width="0.1524" layer="91"/>
<wire x1="142.24" y1="58.42" x2="142.24" y2="48.26" width="0.1524" layer="91"/>
<pinref part="R5" gate="G$1" pin="2"/>
<pinref part="D3" gate="G$1" pin="C"/>
</segment>
</net>
<net name="N$11" class="0">
<segment>
<pinref part="U$1" gate="G$1" pin="REFHI"/>
<wire x1="25.4" y1="10.16" x2="33.02" y2="10.16" width="0.1524" layer="91"/>
<pinref part="R3" gate="G$1" pin="2"/>
</segment>
</net>
<net name="N$12" class="0">
<segment>
<wire x1="17.78" y1="17.78" x2="25.4" y2="17.78" width="0.1524" layer="91"/>
<wire x1="25.4" y1="17.78" x2="25.4" y2="15.24" width="0.1524" layer="91"/>
<pinref part="U$1" gate="G$1" pin="TEMP"/>
<wire x1="25.4" y1="15.24" x2="33.02" y2="15.24" width="0.1524" layer="91"/>
<pinref part="R2" gate="G$1" pin="2"/>
</segment>
</net>
<net name="N$13" class="0">
<segment>
<pinref part="U$1" gate="G$1" pin="REF"/>
<wire x1="68.58" y1="10.16" x2="73.66" y2="10.16" width="0.1524" layer="91"/>
<wire x1="73.66" y1="10.16" x2="73.66" y2="7.62" width="0.1524" layer="91"/>
<pinref part="R4" gate="G$1" pin="2"/>
</segment>
</net>
<net name="N$14" class="0">
<segment>
<pinref part="U$2" gate="G$1" pin="TEMP"/>
<wire x1="152.4" y1="17.78" x2="165.1" y2="17.78" width="0.1524" layer="91"/>
<pinref part="R6" gate="G$1" pin="2"/>
</segment>
</net>
<net name="N$15" class="0">
<segment>
<wire x1="162.56" y1="10.16" x2="162.56" y2="12.7" width="0.1524" layer="91"/>
<pinref part="U$2" gate="G$1" pin="REFHI"/>
<wire x1="162.56" y1="12.7" x2="165.1" y2="12.7" width="0.1524" layer="91"/>
<pinref part="R7" gate="G$1" pin="2"/>
</segment>
</net>
<net name="N$16" class="0">
<segment>
<pinref part="U$2" gate="G$1" pin="REF"/>
<wire x1="200.66" y1="12.7" x2="203.2" y2="12.7" width="0.1524" layer="91"/>
<wire x1="203.2" y1="12.7" x2="203.2" y2="10.16" width="0.1524" layer="91"/>
<pinref part="R8" gate="G$1" pin="2"/>
</segment>
</net>
<net name="C" class="0">
<segment>
<pinref part="U$1" gate="G$1" pin="SUPPLY"/>
<wire x1="17.78" y1="55.88" x2="33.02" y2="55.88" width="0.1524" layer="91"/>
<wire x1="17.78" y1="55.88" x2="17.78" y2="50.8" width="0.1524" layer="91"/>
<pinref part="U$1" gate="G$1" pin="EN"/>
<wire x1="17.78" y1="50.8" x2="33.02" y2="50.8" width="0.1524" layer="91"/>
<wire x1="20.32" y1="66.04" x2="17.78" y2="66.04" width="0.1524" layer="91"/>
<wire x1="17.78" y1="66.04" x2="17.78" y2="55.88" width="0.1524" layer="91"/>
<wire x1="17.78" y1="73.66" x2="17.78" y2="66.04" width="0.1524" layer="91"/>
<pinref part="C1" gate="G$1" pin="1"/>
<pinref part="D1" gate="G$1" pin="C"/>
</segment>
</net>
<net name="N$18" class="0">
<segment>
<wire x1="157.48" y1="71.12" x2="162.56" y2="71.12" width="0.1524" layer="91"/>
<wire x1="157.48" y1="71.12" x2="157.48" y2="58.42" width="0.1524" layer="91"/>
<pinref part="U$2" gate="G$1" pin="SUPPLY"/>
<wire x1="157.48" y1="58.42" x2="165.1" y2="58.42" width="0.1524" layer="91"/>
<wire x1="157.48" y1="58.42" x2="157.48" y2="53.34" width="0.1524" layer="91"/>
<pinref part="U$2" gate="G$1" pin="EN"/>
<wire x1="157.48" y1="53.34" x2="165.1" y2="53.34" width="0.1524" layer="91"/>
<wire x1="157.48" y1="76.2" x2="157.48" y2="71.12" width="0.1524" layer="91"/>
<wire x1="152.4" y1="71.12" x2="157.48" y2="71.12" width="0.1524" layer="91"/>
<junction x="157.48" y="71.12"/>
<pinref part="C2" gate="G$1" pin="1"/>
<pinref part="D2" gate="G$1" pin="C"/>
<pinref part="D4" gate="G$1" pin="C"/>
</segment>
</net>
<net name="N$19" class="0">
<segment>
<pinref part="U$1" gate="G$1" pin="IOUT1"/>
<wire x1="68.58" y1="55.88" x2="76.2" y2="55.88" width="0.1524" layer="91"/>
<wire x1="76.2" y1="55.88" x2="76.2" y2="53.34" width="0.1524" layer="91"/>
<pinref part="940NM1" gate="G$1" pin="A"/>
<wire x1="76.2" y1="53.34" x2="81.28" y2="53.34" width="0.1524" layer="91"/>
<wire x1="76.2" y1="53.34" x2="76.2" y2="50.8" width="0.1524" layer="91"/>
<pinref part="U$1" gate="G$1" pin="IOUT2"/>
<wire x1="76.2" y1="50.8" x2="68.58" y2="50.8" width="0.1524" layer="91"/>
</segment>
</net>
<net name="N$20" class="0">
<segment>
<pinref part="U$1" gate="G$1" pin="IOUT3"/>
<wire x1="68.58" y1="45.72" x2="76.2" y2="45.72" width="0.1524" layer="91"/>
<pinref part="U$1" gate="G$1" pin="IOUT4"/>
<wire x1="68.58" y1="40.64" x2="76.2" y2="40.64" width="0.1524" layer="91"/>
<wire x1="76.2" y1="40.64" x2="76.2" y2="43.18" width="0.1524" layer="91"/>
<pinref part="940NM2" gate="G$1" pin="A"/>
<wire x1="76.2" y1="43.18" x2="76.2" y2="45.72" width="0.1524" layer="91"/>
<wire x1="76.2" y1="43.18" x2="81.28" y2="43.18" width="0.1524" layer="91"/>
</segment>
</net>
<net name="N$22" class="0">
<segment>
<pinref part="U$1" gate="G$1" pin="IOUT5"/>
<wire x1="68.58" y1="35.56" x2="76.2" y2="35.56" width="0.1524" layer="91"/>
<wire x1="76.2" y1="35.56" x2="76.2" y2="33.02" width="0.1524" layer="91"/>
<pinref part="U$1" gate="G$1" pin="IOUT6"/>
<wire x1="76.2" y1="33.02" x2="76.2" y2="30.48" width="0.1524" layer="91"/>
<wire x1="76.2" y1="30.48" x2="68.58" y2="30.48" width="0.1524" layer="91"/>
<pinref part="940NM3" gate="G$1" pin="A"/>
<wire x1="76.2" y1="33.02" x2="81.28" y2="33.02" width="0.1524" layer="91"/>
</segment>
</net>
<net name="N$23" class="0">
<segment>
<pinref part="U$1" gate="G$1" pin="IOUT7"/>
<wire x1="68.58" y1="25.4" x2="76.2" y2="25.4" width="0.1524" layer="91"/>
<wire x1="76.2" y1="25.4" x2="76.2" y2="22.86" width="0.1524" layer="91"/>
<wire x1="76.2" y1="22.86" x2="76.2" y2="20.32" width="0.1524" layer="91"/>
<pinref part="940NM4" gate="G$1" pin="A"/>
<wire x1="76.2" y1="22.86" x2="81.28" y2="22.86" width="0.1524" layer="91"/>
<pinref part="U$1" gate="G$1" pin="IOUT8"/>
<wire x1="68.58" y1="20.32" x2="76.2" y2="20.32" width="0.1524" layer="91"/>
</segment>
</net>
<net name="N$21" class="0">
<segment>
<pinref part="U$2" gate="G$1" pin="IOUT1"/>
<wire x1="200.66" y1="58.42" x2="205.74" y2="58.42" width="0.1524" layer="91"/>
<wire x1="205.74" y1="58.42" x2="205.74" y2="88.9" width="0.1524" layer="91"/>
<pinref part="U$3" gate="G$1" pin="ANODE"/>
<wire x1="205.74" y1="88.9" x2="228.6" y2="88.9" width="0.1524" layer="91"/>
</segment>
</net>
<net name="N$24" class="0">
<segment>
<pinref part="U$2" gate="G$1" pin="IOUT2"/>
<wire x1="200.66" y1="53.34" x2="210.82" y2="53.34" width="0.1524" layer="91"/>
<wire x1="210.82" y1="53.34" x2="210.82" y2="78.74" width="0.1524" layer="91"/>
<pinref part="U$4" gate="G$1" pin="ANODE"/>
<wire x1="210.82" y1="78.74" x2="228.6" y2="78.74" width="0.1524" layer="91"/>
</segment>
</net>
<net name="N$25" class="0">
<segment>
<wire x1="228.6" y1="68.58" x2="215.9" y2="68.58" width="0.1524" layer="91"/>
<wire x1="215.9" y1="68.58" x2="215.9" y2="48.26" width="0.1524" layer="91"/>
<pinref part="U$2" gate="G$1" pin="IOUT3"/>
<wire x1="215.9" y1="48.26" x2="200.66" y2="48.26" width="0.1524" layer="91"/>
<pinref part="U$11" gate="G$1" pin="ANODE"/>
</segment>
</net>
<net name="N$26" class="0">
<segment>
<pinref part="U$2" gate="G$1" pin="IOUT4"/>
<wire x1="200.66" y1="43.18" x2="220.98" y2="43.18" width="0.1524" layer="91"/>
<wire x1="220.98" y1="43.18" x2="220.98" y2="58.42" width="0.1524" layer="91"/>
<wire x1="220.98" y1="58.42" x2="228.6" y2="58.42" width="0.1524" layer="91"/>
<pinref part="U$12" gate="G$1" pin="ANODE"/>
</segment>
</net>
<net name="N$27" class="0">
<segment>
<pinref part="U$7" gate="G$1" pin="ANODE"/>
<wire x1="228.6" y1="48.26" x2="223.52" y2="48.26" width="0.1524" layer="91"/>
<wire x1="223.52" y1="48.26" x2="223.52" y2="38.1" width="0.1524" layer="91"/>
<pinref part="U$2" gate="G$1" pin="IOUT5"/>
<wire x1="223.52" y1="38.1" x2="200.66" y2="38.1" width="0.1524" layer="91"/>
</segment>
</net>
<net name="N$28" class="0">
<segment>
<pinref part="U$8" gate="G$1" pin="ANODE"/>
<wire x1="228.6" y1="38.1" x2="228.6" y2="33.02" width="0.1524" layer="91"/>
<wire x1="228.6" y1="33.02" x2="200.66" y2="33.02" width="0.1524" layer="91"/>
<pinref part="U$2" gate="G$1" pin="IOUT6"/>
</segment>
</net>
<net name="N$29" class="0">
<segment>
<pinref part="U$2" gate="G$1" pin="IOUT7"/>
<wire x1="200.66" y1="27.94" x2="229.87" y2="27.94" width="0.1524" layer="91"/>
<pinref part="U$9" gate="G$1" pin="ANODE"/>
<wire x1="229.87" y1="27.94" x2="231.14" y2="27.94" width="0.1524" layer="91"/>
<junction x="229.87" y="27.94"/>
</segment>
</net>
<net name="N$30" class="0">
<segment>
<pinref part="U$2" gate="G$1" pin="IOUT8"/>
<wire x1="200.66" y1="22.86" x2="223.52" y2="22.86" width="0.1524" layer="91"/>
<wire x1="223.52" y1="22.86" x2="223.52" y2="17.78" width="0.1524" layer="91"/>
<wire x1="223.52" y1="17.78" x2="229.87" y2="17.78" width="0.1524" layer="91"/>
<pinref part="U$10" gate="G$1" pin="ANODE"/>
<wire x1="229.87" y1="17.78" x2="231.14" y2="17.78" width="0.1524" layer="91"/>
<junction x="229.87" y="17.78"/>
</segment>
</net>
<net name="N$8" class="0">
<segment>
<pinref part="U$2" gate="G$1" pin="PWM3"/>
<wire x1="134.62" y1="33.02" x2="165.1" y2="33.02" width="0.1524" layer="91"/>
<pinref part="SV2" gate="G$1" pin="3"/>
</segment>
</net>
<net name="N$3" class="0">
<segment>
<wire x1="-10.16" y1="38.1" x2="25.4" y2="38.1" width="0.1524" layer="91"/>
<wire x1="25.4" y1="38.1" x2="25.4" y2="30.48" width="0.1524" layer="91"/>
<pinref part="U$1" gate="G$1" pin="PWM3"/>
<wire x1="25.4" y1="30.48" x2="33.02" y2="30.48" width="0.1524" layer="91"/>
<pinref part="SV1" gate="G$1" pin="3"/>
</segment>
</net>
<net name="N$33" class="0">
<segment>
<pinref part="SV2" gate="G$1" pin="5"/>
<wire x1="134.62" y1="27.94" x2="157.48" y2="27.94" width="0.1524" layer="91"/>
<wire x1="157.48" y1="27.94" x2="157.48" y2="22.86" width="0.1524" layer="91"/>
<pinref part="U$2" gate="G$1" pin="~FAULT"/>
<wire x1="157.48" y1="22.86" x2="165.1" y2="22.86" width="0.1524" layer="91"/>
</segment>
</net>
<net name="N$34" class="0">
<segment>
<wire x1="147.32" y1="71.12" x2="142.24" y2="71.12" width="0.1524" layer="91"/>
<wire x1="142.24" y1="71.12" x2="142.24" y2="63.5" width="0.1524" layer="91"/>
<pinref part="D4" gate="G$1" pin="A"/>
<pinref part="D3" gate="G$1" pin="A"/>
</segment>
</net>
<net name="N$17" class="0">
<segment>
<pinref part="SV1" gate="G$1" pin="5"/>
<wire x1="-10.16" y1="33.02" x2="5.08" y2="33.02" width="0.1524" layer="91"/>
<pinref part="U$1" gate="G$1" pin="~FAULT"/>
<wire x1="33.02" y1="20.32" x2="5.08" y2="20.32" width="0.1524" layer="91"/>
<wire x1="5.08" y1="20.32" x2="5.08" y2="33.02" width="0.1524" layer="91"/>
</segment>
</net>
</nets>
</sheet>
</sheets>
</schematic>
</drawing>
</eagle>
